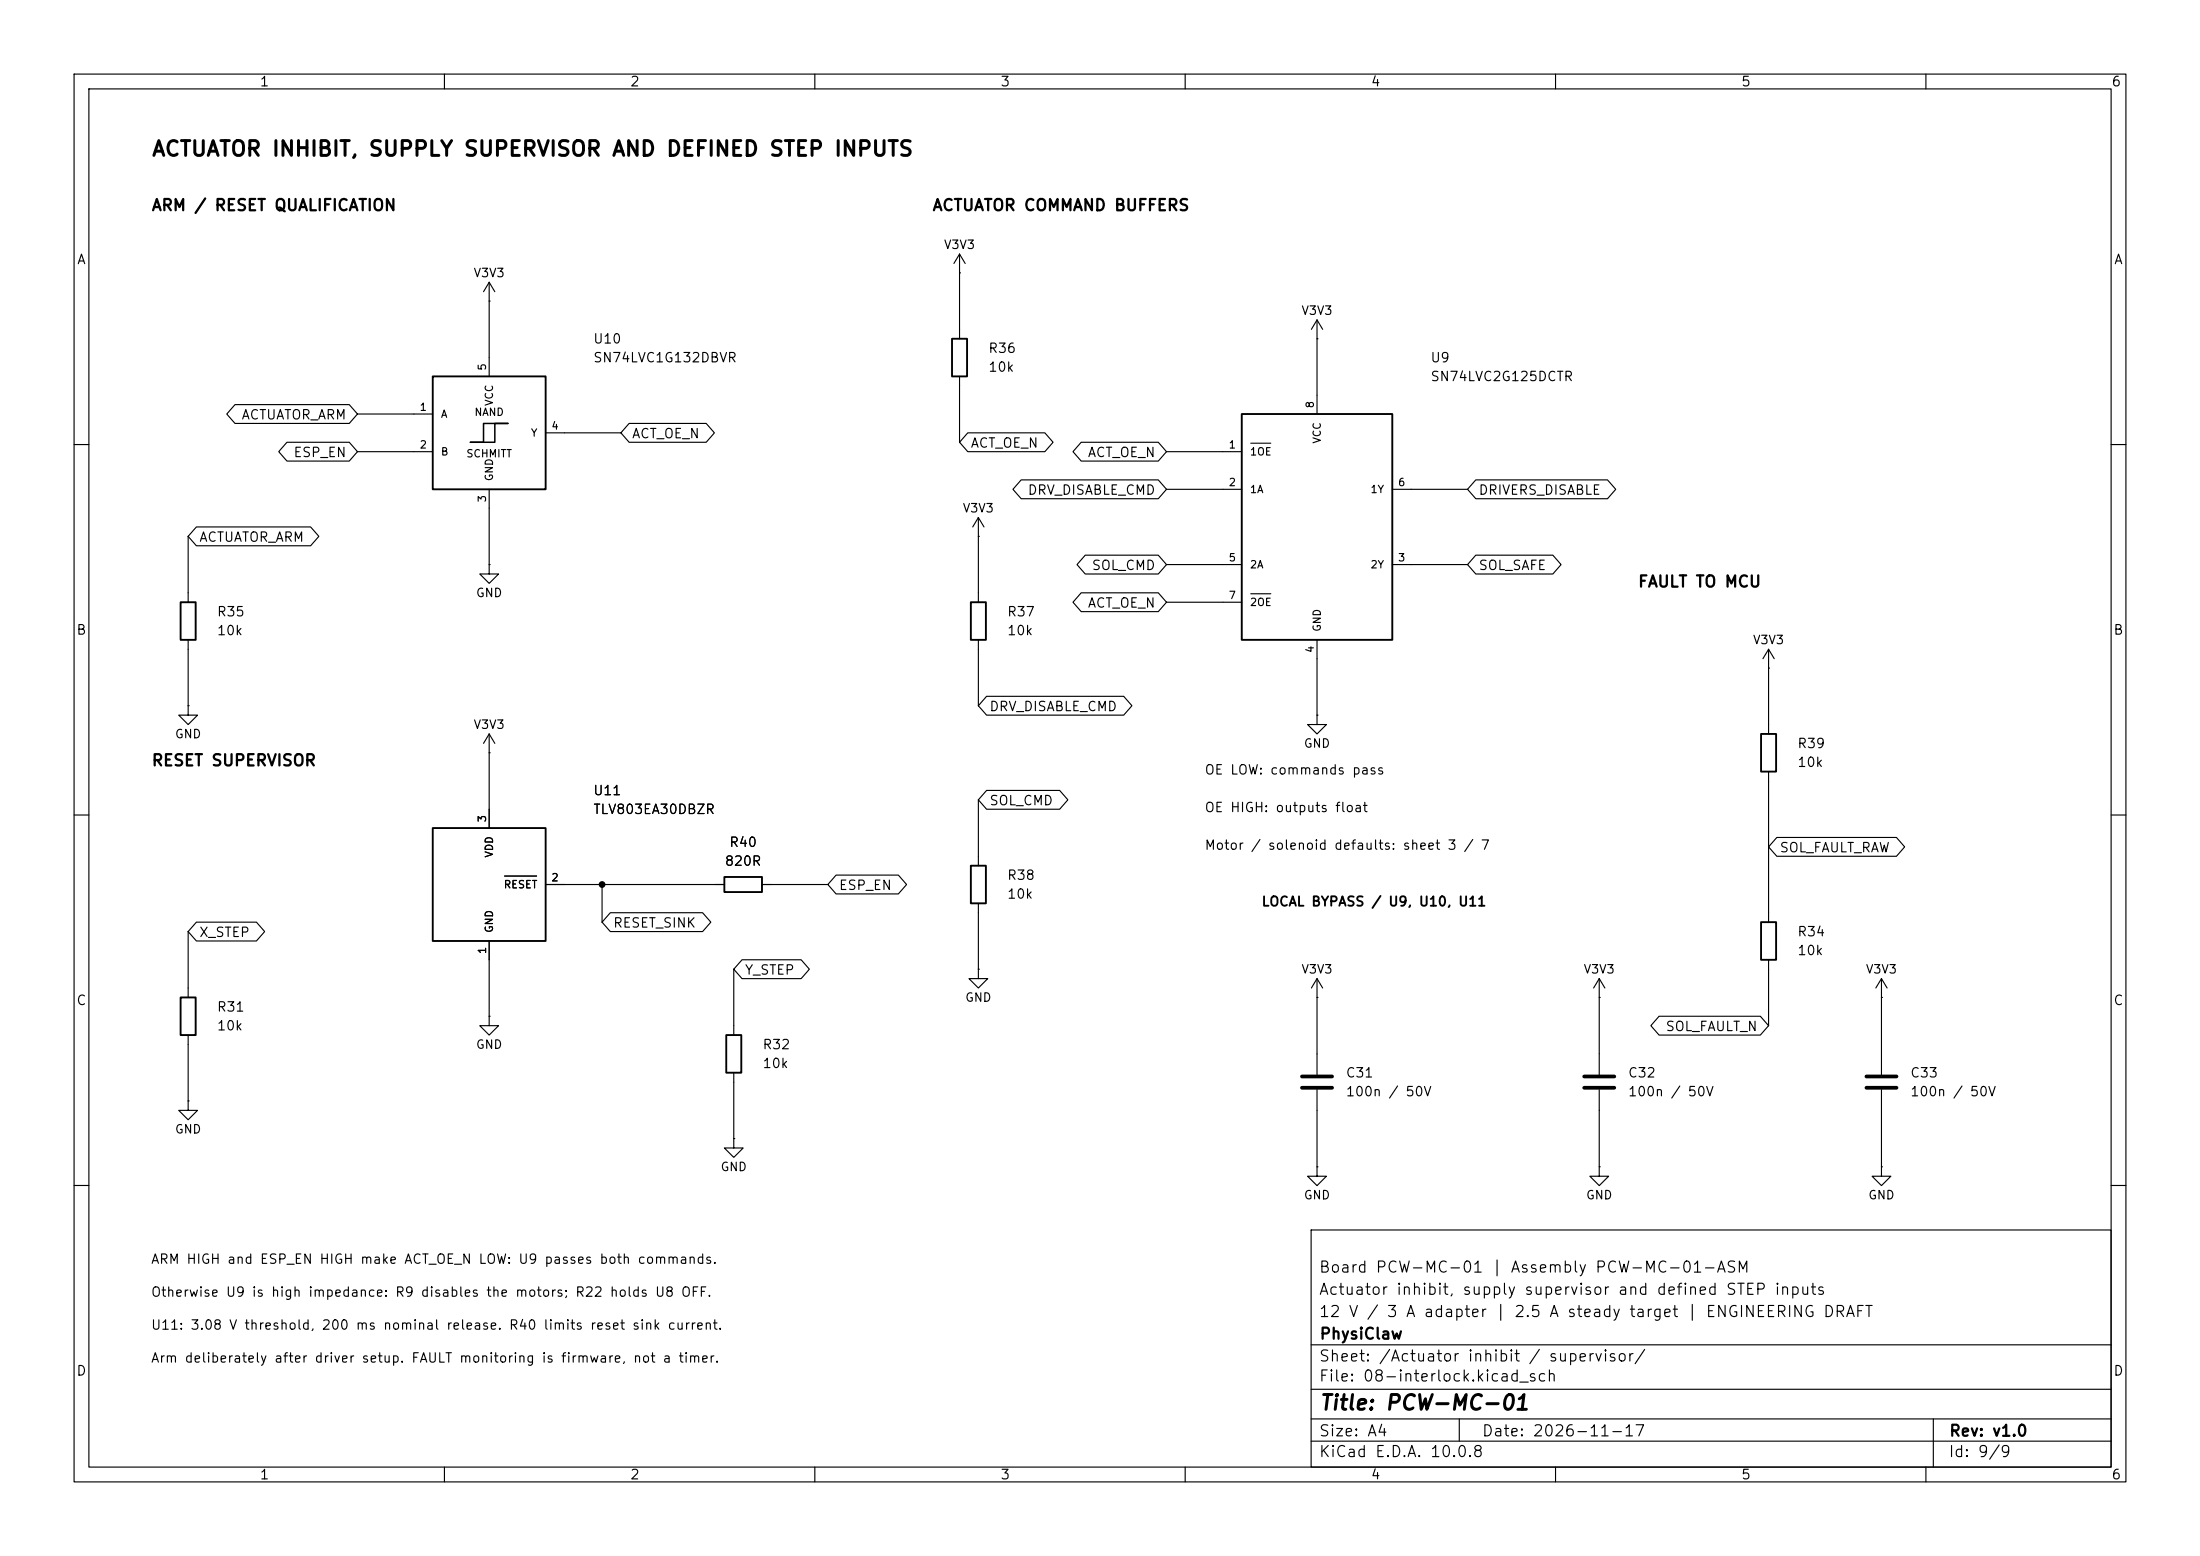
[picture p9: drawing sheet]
<svg xmlns="http://www.w3.org/2000/svg" width="297mm" height="210mm" viewBox="0 0 297 210" stroke-linecap="round" stroke-linejoin="round" font-family="sans-serif">
<g fill="none" stroke="#000" stroke-width=".15">
<path d="M10 10h277v190h-277zM12 12h273v186h-273zM60 10v2M110 10v2M160 10v2M210 10v2M260 10v2M66 38.1v12.7M66 38.1l-.7 1.3M66 38.1l.8 1.3M129.5 36.8h.1M129.5 34.3l-.7 1.3"/>
<path d="M129.5 34.3l.8 1.3M129.5 34.3v11.4M31.7 54.6h15.4l1.2 1.3-1.2 1.3h-15.4l-1.1-1.3zM38.7 59.7h8.4l1.2 1.3-1.2 1.2h-8.4l-1.1-1.2zM48.3 55.9h10.1M66 40.6h.1M73.7 58.4h10.1M84.9 57.1h10.4l1.1 1.3-1.1 1.3h-10.4l-1.1-1.3zM129.5 50.8v8.9M130.7 58.4h10.4l1.1 1.3-1.1 1.3h-10.4l-1.2-1.3zM146 59.7h10.4l1.1 1.3-1.1 1.2h-10.4l-1.1-1.2zM168.9 59.8h2.7"/>
<path d="M177.8 45.7h.1M177.8 43.2l-.8 1.3M177.8 43.2l.8 1.3M177.8 43.2v12.7M10 60h2M25.4 72.4v8.9M26.5 71.1h15.4l1.1 1.3-1.1 1.3h-15.4l-1.1-1.3zM48.3 61h10.1M66 76.2v1.3h1.3l-1.3 1.2-1.2-1.2h1.2M66 76.2h.1M66 66v10.2M132.1 72.4h.1"/>
<path d="M132.1 69.9v11.4M132.1 69.9l-.8 1.2M132.1 69.9l.7 1.2M137.9 64.8h18.5l1.1 1.2-1.1 1.3h-18.5l-1.2-1.3zM146.5 74.9h9.9l1.1 1.3-1.1 1.3h-9.9l-1.1-1.3zM157.5 61h10.1M157.5 66h10.1M157.5 76.2h10.1M188 66h10.1M188 76.2h10.1M199.2 64.8h17.8l1.1 1.2-1.1 1.3h-17.8l-1.1-1.3zM199.2 74.9h10.4l1.1 1.3-1.1 1.3h-10.4l-1.1-1.3z"/>
<path d="M285 60h2M25.4 95.3v1.2h1.3l-1.3 1.3-1.3-1.3h1.3M25.4 95.3h.1M25.4 86.4v8.9M66 99.1v12.7M66 99.1l-.7 1.2M66 99.1l.8 1.2M132.1 86.4v8.9M133.2 94h18.5l1.1 1.3-1.1 1.2h-18.5l-1.1-1.2zM146 80h10.4l1.1 1.3-1.1 1.3h-10.4l-1.1-1.3zM157.5 81.3h10.1M168.9 80.1h2.7"/>
<path d="M177.8 96.5v1.3h1.3l-1.3 1.3-1.3-1.3h1.3M177.8 96.5h.1M177.8 86.4v10.1M238.8 90.2h.1M238.8 87.6v11.5M238.8 87.6l-.8 1.3M238.8 87.6l.7 1.3M10 110h2M66 101.6h.1M68.1 118.2h4.3M73.7 119.4h24.1M81.3 119.4v5.1"/>
<path d="M102.9 119.4h8.9M112.9 118.1h8.4l1.1 1.3-1.1 1.3h-8.4l-1.1-1.3zM132.1 108v8.8M133.2 106.7h9.9l1.1 1.3-1.1 1.2h-9.9l-1.1-1.2zM238.8 104.1v20.4M239.9 113h16.1l1.1 1.3-1.1 1.3h-16.1l-1.1-1.3zM285 110h2M25.4 125.7v8.9M25.4 139.7v8.9M26.5 124.5h8.1l1.1 1.2-1.1 1.3h-8.1l-1.1-1.3zM66 137.2v1.2h1.3l-1.3 1.3-1.2-1.3h1.2M66 137.2h.1"/>
<path d="M66 127v10.2M82.4 123.2h12.5l1.1 1.3-1.1 1.2h-12.5l-1.1-1.2zM99.1 130.8v8.9M100.2 129.5h8l1.1 1.3-1.1 1.3h-8l-1.1-1.3zM132.1 130.8v1.3h1.2l-1.2 1.3-1.3-1.3h1.3M132.1 130.8h.1M132.1 121.9v8.9M177.8 134.6h.1M177.8 132.1v12.9M177.8 132.1l-.8 1.3M177.8 132.1l.8 1.3M215.9 134.6h.1"/>
<path d="M215.9 132.1v12.9M215.9 132.1l-.8 1.3M215.9 132.1l.8 1.3M224 137.2h13.6l1.2 1.2-1.2 1.3h-13.6l-1.1-1.3zM238.8 129.5v8.9M254 134.6h.1M254 132.1v12.9M254 132.1l-.8 1.3M254 132.1l.8 1.3M25.4 148.6v1.3h1.3l-1.3 1.2-1.3-1.2h1.3M25.4 148.6h.1M99.1 153.7v1.2h1.2l-1.2 1.3-1.3-1.3h1.3"/>
<path d="M99.1 153.7h.1M99.1 144.8v8.9M177.8 157.5v1.3h1.3l-1.3 1.2-1.3-1.2h1.3M177.8 157.5h.1M177.8 147.1v10.4M215.9 157.5v1.3h1.3l-1.3 1.2-1.3-1.2h1.3M215.9 157.5h.1M215.9 147.1v10.4M254 157.5v1.3h1.3l-1.3 1.2-1.3-1.2h1.3M254 157.5h.1M254 147.1v10.4M10 160h2"/>
<path d="M177 166h108v32h-108zM285 160h2M60 198v2M110 198v2M160 198v2M177 194.5h108M177 191.5h108M177 187.5h108M177 181.5h108M197 191.5v3M210 198v2M260 198v2"/>
<path d="M261 191.5v6.5"/>
</g>
<path d="M58.4 50.8h15.3v15.2h-15.3zM128.5 45.7h2.1v5.1h-2.1zM167.6 55.9h20.4v30.5h-20.4zM24.4 81.3h2v5.1h-2zM131.1 81.3h2v5.1h-2zM237.7 99.1h2.1v5h-2.1zM58.4 111.8h15.3v15.2h-15.3zM97.8 118.4h5.1v2h-5.1zM131.1 116.8h2v5.1h-2zM24.4 134.6h2v5.1h-2zM98 139.7h2.1v5.1h-2.1zM237.7 124.5h2.1v5h-2.1z" fill="none" stroke="#000" stroke-width=".25"/>
<path d="M65.3 57.2h3.3h-1.8v2.5h-3.3h1.8z" fill="none" stroke="#000" stroke-width=".2"/>
<path d="M175.8 145.3h4M175.8 146.8h4M213.9 145.3h4M213.9 146.8h4M252 145.3h4M252 146.8h4" fill="none" stroke="#000" stroke-width=".51"/>
<circle cx="81.3" cy="119.4" r=".46" fill="#000"/>
<g font-size="2">
<text x="20.4" y="21.6">ACTUATOR INHIBIT, SUPPLY SUPERVISOR AND DEFINED STEP INPUTS</text>
<text x="178" y="190.8">Title: PCW-MC-01</text>
</g>
<g font-size="1.5">
<text x="20.4" y="28.8">ARM / RESET QUALIFICATION</text>
<text x="125.8" y="28.8">ACTUATOR COMMAND BUFFERS</text>
<text x="221" y="79.6">FAULT TO MCU</text>
<text x="20.4" y="103.8">RESET SUPERVISOR</text>
<text x="178" y="172.1">Board PCW-MC-01 | Assembly PCW-MC-01-ASM</text>
<text x="178" y="178.1">12 V / 3 A adapter | 2.5 A steady target | ENGINEERING DRAFT</text>
<text x="178" y="175.1">Actuator inhibit, supply supervisor and defined STEP inputs</text>
<text x="178" y="184.1">Sheet: /Actuator inhibit / supervisor/</text>
<text x="178" y="181.1">PhysiClaw</text>
<text x="178" y="186.8">File: 08-interlock.kicad_sch</text>
<text x="178" y="197">KiCad E.D.A. 10.0.8</text>
<text x="178" y="194.2">Size: A4</text>
<text x="200" y="194.2">Date: 2026-11-17</text>
<text x="263" y="197">Id: 9/9</text>
<text x="263" y="194.2">Rev: v1.0</text>
</g>
<g font-size="1.3">
<text x="35" y="12">1</text>
<text x="85" y="12">2</text>
<text x="135" y="12">3</text>
<text x="185" y="12">4</text>
<text x="235" y="12">5</text>
<text x="285" y="12">6</text>
<text x="10.3" y="36">A</text>
<text x="285.3" y="36">A</text>
<text x="80" y="46.7">U10</text>
<text x="133.3" y="48">R36</text>
<text x="80" y="49.2">SN74LVC1G132DBVR</text>
<text x="133.3" y="50.5">10k</text>
<text x="193" y="49.2">U9</text>
<text x="193" y="51.8">SN74LVC2G125DCTR</text>
<text x="32.5" y="56.9">ACTUATOR_ARM</text>
<text x="85.2" y="59.5">ACT_OE_N</text>
<text x="39.5" y="62">ESP_EN</text>
<text x="130.9" y="60.7">ACT_OE_N</text>
<text x="146.8" y="62">ACT_OE_N</text>
<text x="138.6" y="67.1">DRV_DISABLE_CMD</text>
<text x="199.5" y="67.1">DRIVERS_DISABLE</text>
<text x="26.8" y="73.4">ACTUATOR_ARM</text>
<text x="147.3" y="77.3">SOL_CMD</text>
<text x="199.5" y="77.3">SOL_SAFE</text>
<text x="29.2" y="83.5">R35</text>
<text x="135.9" y="83.5">R37</text>
<text x="146.8" y="82.3">ACT_OE_N</text>
<text x="10.2" y="86">B</text>
<text x="29.2" y="86.1">10k</text>
<text x="135.9" y="86.1">10k</text>
<text x="285.2" y="86">B</text>
<text x="133.5" y="96.3">DRV_DISABLE_CMD</text>
<text x="242.6" y="101.3">R39</text>
<text x="80" y="107.6">U11</text>
<text x="162.5" y="104.9">OE LOW: commands pass</text>
<text x="242.6" y="103.8">10k</text>
<text x="80" y="110.2">TLV803EA30DBZR</text>
<text x="133.5" y="109">SOL_CMD</text>
<text x="162.5" y="109.9">OE HIGH: outputs float</text>
<text x="97.8" y="117.2">820R</text>
<text x="98.4" y="114.6">R40</text>
<text x="135.9" y="119.1">R38</text>
<text x="162.5" y="115">Motor / solenoid defaults: sheet 3 / 7</text>
<text x="240.2" y="115.4">SOL_FAULT_RAW</text>
<text x="82.7" y="125.5">RESET_SINK</text>
<text x="113.2" y="120.4">ESP_EN</text>
<text x="135.9" y="121.6">10k</text>
<text x="170.2" y="122.6">LOCAL BYPASS / U9, U10, U11</text>
<text x="26.8" y="126.8">X_STEP</text>
<text x="100.5" y="131.9">Y_STEP</text>
<text x="242.6" y="126.7">R34</text>
<text x="242.6" y="129.2">10k</text>
<text x="10.2" y="136">C</text>
<text x="29.2" y="136.9">R31</text>
<text x="285.2" y="136">C</text>
<text x="29.2" y="139.4">10k</text>
<text x="102.9" y="141.9">R32</text>
<text x="224.8" y="139.5">SOL_FAULT_N</text>
<text x="102.9" y="144.5">10k</text>
<text x="181.6" y="145.7">C31</text>
<text x="181.6" y="148.3">100n / 50V</text>
<text x="219.7" y="145.7">C32</text>
<text x="219.7" y="148.3">100n / 50V</text>
<text x="257.8" y="145.7">C33</text>
<text x="257.8" y="148.3">100n / 50V</text>
<text x="20.3" y="170.9">ARM HIGH and ESP_EN HIGH make ACT_OE_N LOW: U9 passes both commands.</text>
<text x="20.3" y="175.3">Otherwise U9 is high impedance: R9 disables the motors; R22 holds U8 OFF.</text>
<text x="20.3" y="179.8">U11: 3.08 V threshold, 200 ms nominal release. R40 limits reset sink current.</text>
<text x="10.2" y="186">D</text>
<text x="20.3" y="184.2">Arm deliberately after driver setup. FAULT monitoring is firmware, not a timer.</text>
<text x="285.2" y="186">D</text>
<text x="35" y="200">1</text>
<text x="85" y="200">2</text>
<text x="135" y="200">3</text>
<text x="185" y="200">4</text>
<text x="235" y="200">5</text>
<text x="285" y="200">6</text>
</g>
<g font-size="1.2">
<text x="127.3" y="33.9">V3V3</text>
<text x="63.8" y="37.7">V3V3</text>
<text x="175.6" y="42.8">V3V3</text>
<text x="129.9" y="69.5">V3V3</text>
<text x="64.2" y="80.9">GND</text>
<text x="236.6" y="87.2">V3V3</text>
<text x="23.5" y="99.9">GND</text>
<text x="63.8" y="98.7">V3V3</text>
<text x="175.9" y="101.2">GND</text>
<text x="175.6" y="131.7">V3V3</text>
<text x="213.7" y="131.7">V3V3</text>
<text x="251.8" y="131.7">V3V3</text>
<text x="130.2" y="135.5">GND</text>
<text x="64.2" y="141.8">GND</text>
<text x="23.5" y="153.3">GND</text>
<text x="97.2" y="158.4">GND</text>
<text x="175.9" y="162.2">GND</text>
<text x="214" y="162.2">GND</text>
<text x="252.1" y="162.2">GND</text>
</g>
<g font-size="1">
<text x="65.9" y="50.1" transform="rotate(-90 65.9 50.1)">5</text>
<text x="56.6" y="55.7">1</text>
<text x="59.4" y="56.6">A</text>
<text x="64" y="56.4">NAND</text>
<text x="66.8" y="54.9" transform="rotate(-90 66.8 54.9)">VCC</text>
<text x="71.6" y="59.2">Y</text>
<text x="74.4" y="58.2">4</text>
<text x="177.6" y="55.2" transform="rotate(-90 177.6 55.2)">8</text>
<text x="178.6" y="60" transform="rotate(-90 178.6 60)">VCC</text>
<text x="56.6" y="60.8">2</text>
<text x="59.4" y="61.7">B</text>
<text x="62.9" y="62">SCHMITT</text>
<text x="66.8" y="65" transform="rotate(-90 66.8 65)">GND</text>
<text x="165.8" y="60.8">1</text>
<text x="165.8" y="65.9">2</text>
<text x="168.7" y="61.7">1OE</text>
<text x="188.7" y="65.9">6</text>
<text x="65.9" y="67.9" transform="rotate(-90 65.9 67.9)">3</text>
<text x="168.7" y="66.8">1A</text>
<text x="184.9" y="66.8">1Y</text>
<text x="165.8" y="76">5</text>
<text x="168.7" y="77">2A</text>
<text x="184.9" y="77">2Y</text>
<text x="188.7" y="76">3</text>
<text x="165.8" y="81.1">7</text>
<text x="168.7" y="82">2OE</text>
<text x="177.6" y="88.2" transform="rotate(-90 177.6 88.2)">4</text>
<text x="178.6" y="85.3" transform="rotate(-90 178.6 85.3)">GND</text>
<text x="65.9" y="111.1" transform="rotate(-90 65.9 111.1)">3</text>
<text x="66.8" y="115.8" transform="rotate(-90 66.8 115.8)">VDD</text>
<text x="74.4" y="119.2">2</text>
<text x="66.8" y="126" transform="rotate(-90 66.8 126)">GND</text>
<text x="67.9" y="120.1">RESET</text>
<text x="65.9" y="128.8" transform="rotate(-90 65.9 128.8)">1</text>
</g>
</svg>
